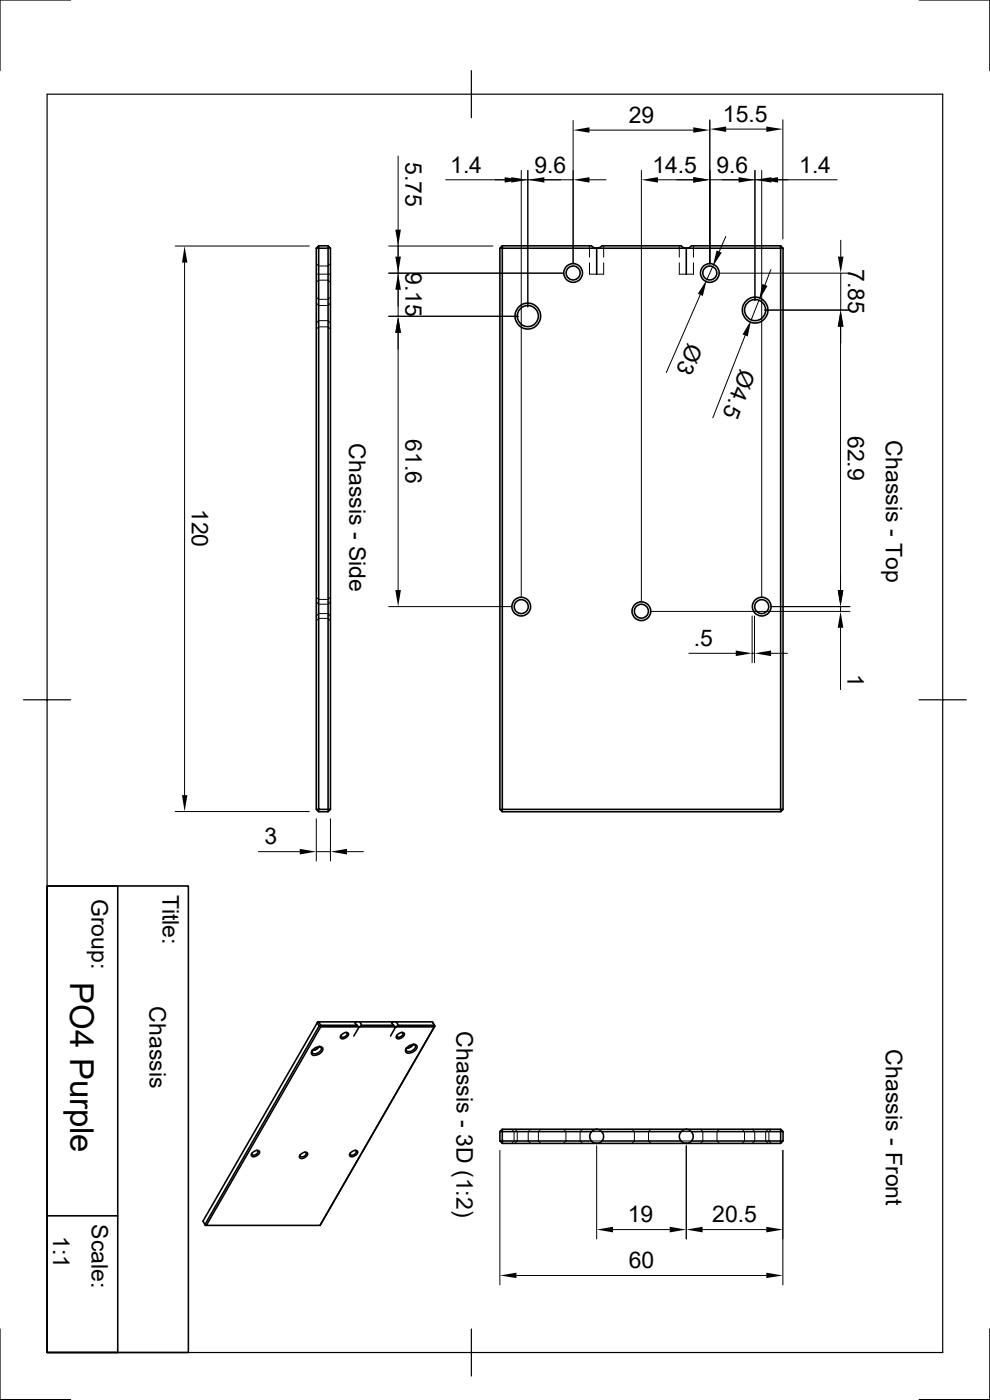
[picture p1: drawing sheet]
<svg xmlns="http://www.w3.org/2000/svg" width="210mm" height="297mm" viewBox="0 0 210 297" stroke-linecap="round" stroke-linejoin="round" font-family="sans-serif">
<g fill="none" stroke="#000" stroke-width=".34">
<path d="M67.1 52.7l.5-.5h2l.5 .5M67.1 52.7v119M67.6 52.2v.5h-.5M67.6 52.7h2v119h-2zM69.6 52.2v.5h.5v119M106 52.7v119M106.6 52.2l-.6 .5h.6v119h59v-119h.5l-.5-.5M125.4 52.2h-18.8v.5h20M125.5 52.2l.5 .3 .6 .2M126.6 52.7l.6-.2 .5-.3h16.8l.5 .3 .6 .2M126.6 52.7v5.5M126.6 52.7h19"/>
<path d="M145.6 52.7v5.5M146.7 52.2l-.5 .3-.6 .2M146.7 52.2h18.9v.5h-20M166.1 52.7v119M67.1 171.7h.5v.5zM67.6 172.2h2M69.6 171.7h.5l-.5 .5zM106 171.7h.6v.5zM106.6 172.2h59M165.6 171.7h.5l-.5 .5zM10 188h15v98.9h-15zM10 188h30v98.9h-30z"/>
<path d="M67.3 217l.4 .7-24.2 42.1-.4-.7zM67.4 216.8h.2l-.3 .2zM72.3 219.6l.8-.5a.53 .53 0 0 1 .8 .1 .53 .53 0 0 1-.3 .8l-.5 .3a.49 .49 0 0 1-.7 0 .49 .49 0 0 1-.1-.7zM73.4 219l.1 .1a.7 .7 0 0 1-.1 .8 .7 .7 0 0 1-.8 .1l-.3-.1v-.3M75.4 216.8v.4l.3 .3h-7.7v.3h8.2M75.6 216.8h-8l.4 .7-.3 .2 .3 .1-24.2 42.2h24.1M75.6 216.8h7.8M75.6 216.8l-.2 .4M75.8 217.5l.4 .3M76.2 217.8l-1.1 2M76.2 217.8h7.7M76.2 216.8l.4 .4v.3"/>
<path d="M76.6 217.5l-.4 .3M83.1 216.8v.4l.4 .3h-6.9M83.4 216.8h8.3l.5 .9-24.3 42.3M83.4 216.8l-.3 .4M83.5 217.5l.4 .3M83.9 217.8l-1.1 2M84 216.8a.51 .51 0 0 1 .4 .6 .51 .51 0 0 1-.5 .4M84.2 219.6l.7-.5a.53 .53 0 0 1 .9 .1 .53 .53 0 0 1-.4 .8l-.5 .3a.49 .49 0 0 1-.7 0 .49 .49 0 0 1 0-.7zM84.4 217.5h7.7v.3h-8.2M85.2 219l.1 .1a.7 .7 0 0 1-.1 .8 .7 .7 0 0 1-.7 .1l-.3-.1v-.3M91.7 216.8l.5 .9-24.3 42.3M66.3 222.7a1.65 1.65 0 0 1 2.2-.4 1.54 1.54 0 0 1-1.8 1.6 .63 .63 0 0 1-.7-.4 .63 .63 0 0 1 .3-.8z"/>
<path d="M67.7 222l.4 .2a.82 .82 0 0 1-.6 1.2l-.8 .2a.43 .43 0 0 1-.5-.2 .43 .43 0 0 1 .1-.5M67.7 222l-.6 .6-.9 .2a1.66 1.66 0 0 0 1.5-.8M86.3 222.3a1.65 1.65 0 0 1 2.1-.5 1.54 1.54 0 0 1-1.7 1.6 .63 .63 0 0 1-.7-.4 .63 .63 0 0 1 .3-.7zM87.7 221.5a1.66 1.66 0 0 1-1.5 .9l.8-.3 .7-.6M87.7 221.6l.4 .1a.82 .82 0 0 1-.6 1.2l-.8 .2a.43 .43 0 0 1-.5-.2 .43 .43 0 0 1 0-.5M106.6 239.6l-.6 .5h.6v-.5h59v.5h.5l-.5-.5M10 257.9h15M43.5 259.8l.3 .2zM53.5 244.6l.7-.5a.53 .53 0 0 1 .8 .1 .53 .53 0 0 1-.3 .8l-.5 .3a.49 .49 0 0 1-.7 0 .49 .49 0 0 1 0-.7zM54.4 244.1h.2a.7 .7 0 0 1-.1 .8 .7 .7 0 0 1-.8 .2l-.3-.2v-.3M63.7 245l.7-.5a.53 .53 0 0 1 .8 .1 .53 .53 0 0 1-.3 .8l-.5 .3a.49 .49 0 0 1-.7 0 .49 .49 0 0 1 0-.7zM64.7 244.4l.1 .1a.7 .7 0 0 1-.1 .8 .7 .7 0 0 1-.8 .1l-.2-.1v-.3"/>
<path d="M74.3 244.6l.7-.5a.53 .53 0 0 1 .9 .1 .53 .53 0 0 1-.4 .8l-.5 .3a.49 .49 0 0 1-.7 0 .49 .49 0 0 1 0-.7zM75.3 244.1h.1a.7 .7 0 0 1-.1 .8 .7 .7 0 0 1-.8 .2l-.2-.2v-.3M106 240.1v2M125.4 242.1h-18.8v.5h20M125.4 240.1h-18.8v2h-.6l.6 .5M126.6 242.6h19M127.7 242.1a1.48 1.48 0 0 0-.5-2.3 1.48 1.48 0 0 0-2.1 1 1.48 1.48 0 0 0 1.5 1.8M127.7 242.1l-.5 .3-.6 .2M127.7 240.1h16.8M127.7 242.1h16.8M144.5 242.1a1.48 1.48 0 0 1 .4-2.3 1.48 1.48 0 0 1 2.1 1 1.48 1.48 0 0 1-1.4 1.8M144.5 242.1l.5 .3 .6 .2"/>
<path d="M146.7 242.1h18.9v.5h-20M146.7 240.1h18.9v2h.5l-.5 .5M166.1 240.1v2"/>
<circle cx="121.6" cy="57.9" r="1.98"/>
<circle cx="121.6" cy="57.9" r="1.49"/>
<circle cx="150.6" cy="57.9" r="1.98"/>
<circle cx="150.6" cy="57.9" r="1.49"/>
<circle cx="112" cy="67.1" r="2.73"/>
<circle cx="112" cy="67" r="2.25"/>
<circle cx="160.2" cy="65.8" r="2.73"/>
<circle cx="160.2" cy="65.8" r="2.25"/>
<circle cx="110.6" cy="128.7" r="1.98"/>
<circle cx="110.6" cy="128.7" r="1.49"/>
<circle cx="136" cy="129.7" r="1.98"/>
<circle cx="136.1" cy="129.7" r="1.49"/>
<circle cx="161.6" cy="128.7" r="1.98"/>
<circle cx="161.6" cy="128.7" r="1.49"/>
</g>
<g fill="none" stroke="#000" stroke-width=".21">
<path d="M84.5 33.1v15.6M94.5 38.1h14M110.6 38.1h11M110.6 36.2v90.5M112 36.2v28.9M121.6 25.6v30.4M125.1 38.1h3.5M125.1 27.6h22M136.1 36.2v91.5M147.1 38.1h-7.5M150.6 25.4v30.6M150.6 38.1h11"/>
<path d="M154.1 27.4h8.5M160.1 36.2v27.6M161.6 36.2v90.5M163.7 38.1h13.9M166.1 25.4v25.3M37.2 52.2h28.4M39.2 55.7v113M67.1 58.2h3M67.1 59.9l.5-.5h2l.5 .5M67.1 55.9l.5 .5h2l.5-.5M82.5 52.2h22.1M82.5 58h37"/>
<path d="M84.5 51v16.1M125.1 55.8v2.4h3v-2.4M125.1 52.2v2.4M128.1 52.2v2.4M144.1 55.8v2.4h3v-2.4M144.1 52.2v2.4M147.1 52.2v2.4M151.2 56.6l-1.3 2.7M152.6 58h27.7M154 50.2l-1.4 3.2M163.5 57.2l-1.2 3.3M178.4 51v3.4"/>
<path d="M178.4 58v7.8M67.1 64.3l.5 .5h2l.5-.5M67.1 69.8l.5-.5h2l.5 .5M70.1 68.5l-.5-.5h-2l-.5 .5M70.1 63l-.5 .5h-2l-.5-.5M82.5 67.1h27.5M84.5 70.6v54.6M148.5 62.5l-7.1 16.5M158.1 71.2l-6.9 17.4M161 63.7l-1.7 4.2M178.3 69.3v55.9M178.4 69.3v3.5"/>
<path d="M180.3 65.8h-18.1M67.1 126.7l.5 .5h2l.5-.5M67.1 127.7l.5 .5h2l.5-.5M67.1 130.7l.5-.5h2l.5 .5M67.1 131.7l.5-.5h2l.5 .5M82.5 128.7h26.1M138 129.7h42.3M146.1 138.6h10M159.6 130.7v9.9M159.6 138.6h.5M160.1 130.7v9.9M163.6 128.7h16.7"/>
<path d="M163.6 138.6h3.4M178.3 128.7v1M178.3 133.2v13.1M37.2 172.2h28.4M67.1 173.7v9M70.1 173.7v9M54.8 180.7h8.8M67.1 180.7h3M73.6 180.7h3.5M108.5 239.6l.6 .5v2l-.6 .5M109.2 239.6l.5 .5v2l-.5 .5M112.6 239.6l-.5 .5v2l.5 .5"/>
<path d="M114.7 239.6l-.5 .5v2l.5 .5M119.5 239.6l.6 .5v2l-.6 .5M123.6 239.6l-.5 .5v2l.5 .5M134.1 239.6l.5 .5v2l-.5 .5M138.1 239.6l-.5 .5v2l.5 .5M148.6 239.6l.5 .5v2l-.5 .5M152.6 239.6l-.5 .5v2l.5 .5M157.4 239.6l.5 .5v2l-.5 .5M159.6 239.6l.5 .5v2l-.5 .5M162.9 239.6l-.5 .5v2l.5 .5M163.6 239.6l-.5 .5v2l.5 .5M106 244.1v28.5"/>
<path d="M125.4 240.1h2.3M125.4 242.1h2.3M126.6 243.1v19.7M144.5 240.1h2.2M144.5 242.1h2.2M145.6 243.1v19.7M166.1 244.1v28.5M109.6 270.6h53M130 260.9h12.1M149.1 260.9h13.5"/>
</g>
<path d="M10 20h190v266.9h-190zM15 0h-15v15M100 15v10M195 0h15v15M5 148.5h10M195 148.5h10M0 281.9v15h15M100 281.9v10M210 281.9v15h-15" fill="none" stroke="#000" stroke-width=".25"/>
<g fill="#000">
<path d="M107.1 37.6l3.5 .5-3.5 .6zM108.5 37.6l3.5 .5-3.5 .6zM112 38.1l3.5-.5v1.1zM121.6 27.6l3.5-.6v1.2zM121.6 38.1l3.5-.5v1.1zM136.1 38.1l3.5-.5v1.1zM147.1 27l3.5 .6-3.5 .6zM147.1 37.6l3.5 .5-3.5 .6zM150.6 27.4l3.5-.6v1.2zM156.7 37.6l3.4 .5-3.4 .6zM162.6 26.8l3.5 .6-3.5 .6zM160.1 38.1l3.6-.5v1.1z"/>
<path d="M161.6 38.1l3.5-.5v1.1zM39.2 52.2l.6 3.5h-1.2zM83.9 48.7h1.1l-.5 3.5zM83.9 54.4h1.1l-.5 3.6zM152 53.1l1.1 .5-1.9 3zM177.8 54.4h1.1l-.5 3.6zM84.5 58l.5 3.5h-1.1zM84.5 67.1l.5 3.5h-1.1zM149.9 59.3l-.8 3.5-1.1-.5zM159.3 67.9l-.7 3.5-1.1-.4zM161.7 60.2l1.1 .5-1.8 3zM178.3 65.8l.6 3.5h-1.2z"/>
<path d="M178.4 65.8l.5 3.5h-1.1zM83.9 125.2h1.1l-.5 3.5zM156.1 138l3.5 .6-3.5 .6zM160.1 138.6l3.5-.6v1.2zM177.7 125.2h1.2l-.6 3.5zM178.3 129.7l.6 3.5h-1.2zM38.6 168.7h1.2l-.6 3.5zM63.6 180.1l3.5 .6-3.5 .6zM70.1 180.7l3.5-.6v1.2zM106 270.6l3.6-.6v1.1zM126.6 260.9l3.4-.6v1.2zM142.1 260.3l3.5 .6-3.5 .6z"/>
<path d="M145.6 260.9l3.5-.6v1.2zM162.6 270l3.5 .6-3.5 .5zM162.6 260.3l3.5 .6-3.5 .6z"/>
</g>
<text font-size="7" x="14.9" y="208.4" transform="rotate(90 14.9 208.4)">PO4 Purple</text>
<g font-size="4.9">
<text x="133.4" y="26">29</text>
<text x="153.4" y="25.9">15.5</text>
<text x="86" y="34.4" transform="rotate(90 86 34.4)">5.75</text>
<text x="95.5" y="36.7">1.4</text>
<text x="113.4" y="36.6">9.6</text>
<text x="138.4" y="36.6">14.5</text>
<text x="152" y="36.6">9.6</text>
<text x="169.5" y="36.7">1.4</text>
<text x="86" y="57.8" transform="rotate(90 86 57.8)">9.15</text>
<text x="179.9" y="57.1" transform="rotate(90 179.9 57.1)">7.85</text>
<text x="146" y="72.6" transform="rotate(114 146 72.6)">Ø3</text>
<text x="157.1" y="78.1" transform="rotate(111 157.1 78.1)">Ø4.5</text>
<text x="74.1" y="94.1" transform="rotate(90 74.1 94.1)">Chassis - Side</text>
<text x="86" y="93.2" transform="rotate(90 86 93.2)">61.6</text>
<text x="179.9" y="92.5" transform="rotate(90 179.9 92.5)">62.9</text>
<text x="187.9" y="93.4" transform="rotate(90 187.9 93.4)">Chassis - Top</text>
<text x="40.7" y="107.9" transform="rotate(90 40.7 107.9)">120</text>
<text x="147.2" y="137">.5</text>
<text x="179.8" y="143" transform="rotate(90 179.8 143)">1</text>
<text x="56.1" y="179.1">3</text>
<text x="19.4" y="190.7" transform="rotate(90 19.4 190.7)">Group:</text>
<text x="34.5" y="189.8" transform="rotate(90 34.5 189.8)">Title:</text>
<text x="31.7" y="213.5" transform="rotate(90 31.7 213.5)">Chassis</text>
<text x="96.8" y="218.8" transform="rotate(90 96.8 218.8)">Chassis - 3D (1:2)</text>
<text x="187.9" y="222.6" transform="rotate(90 187.9 222.6)">Chassis - Front</text>
<text x="11.3" y="262.3" transform="rotate(90 11.3 262.3)">1:1</text>
<text x="19.4" y="259.7" transform="rotate(90 19.4 259.7)">Scale:</text>
<text x="133.2" y="259.3">19</text>
<text x="151.1" y="259.3">20.5</text>
<text x="133.4" y="269">60</text>
</g>
</svg>
